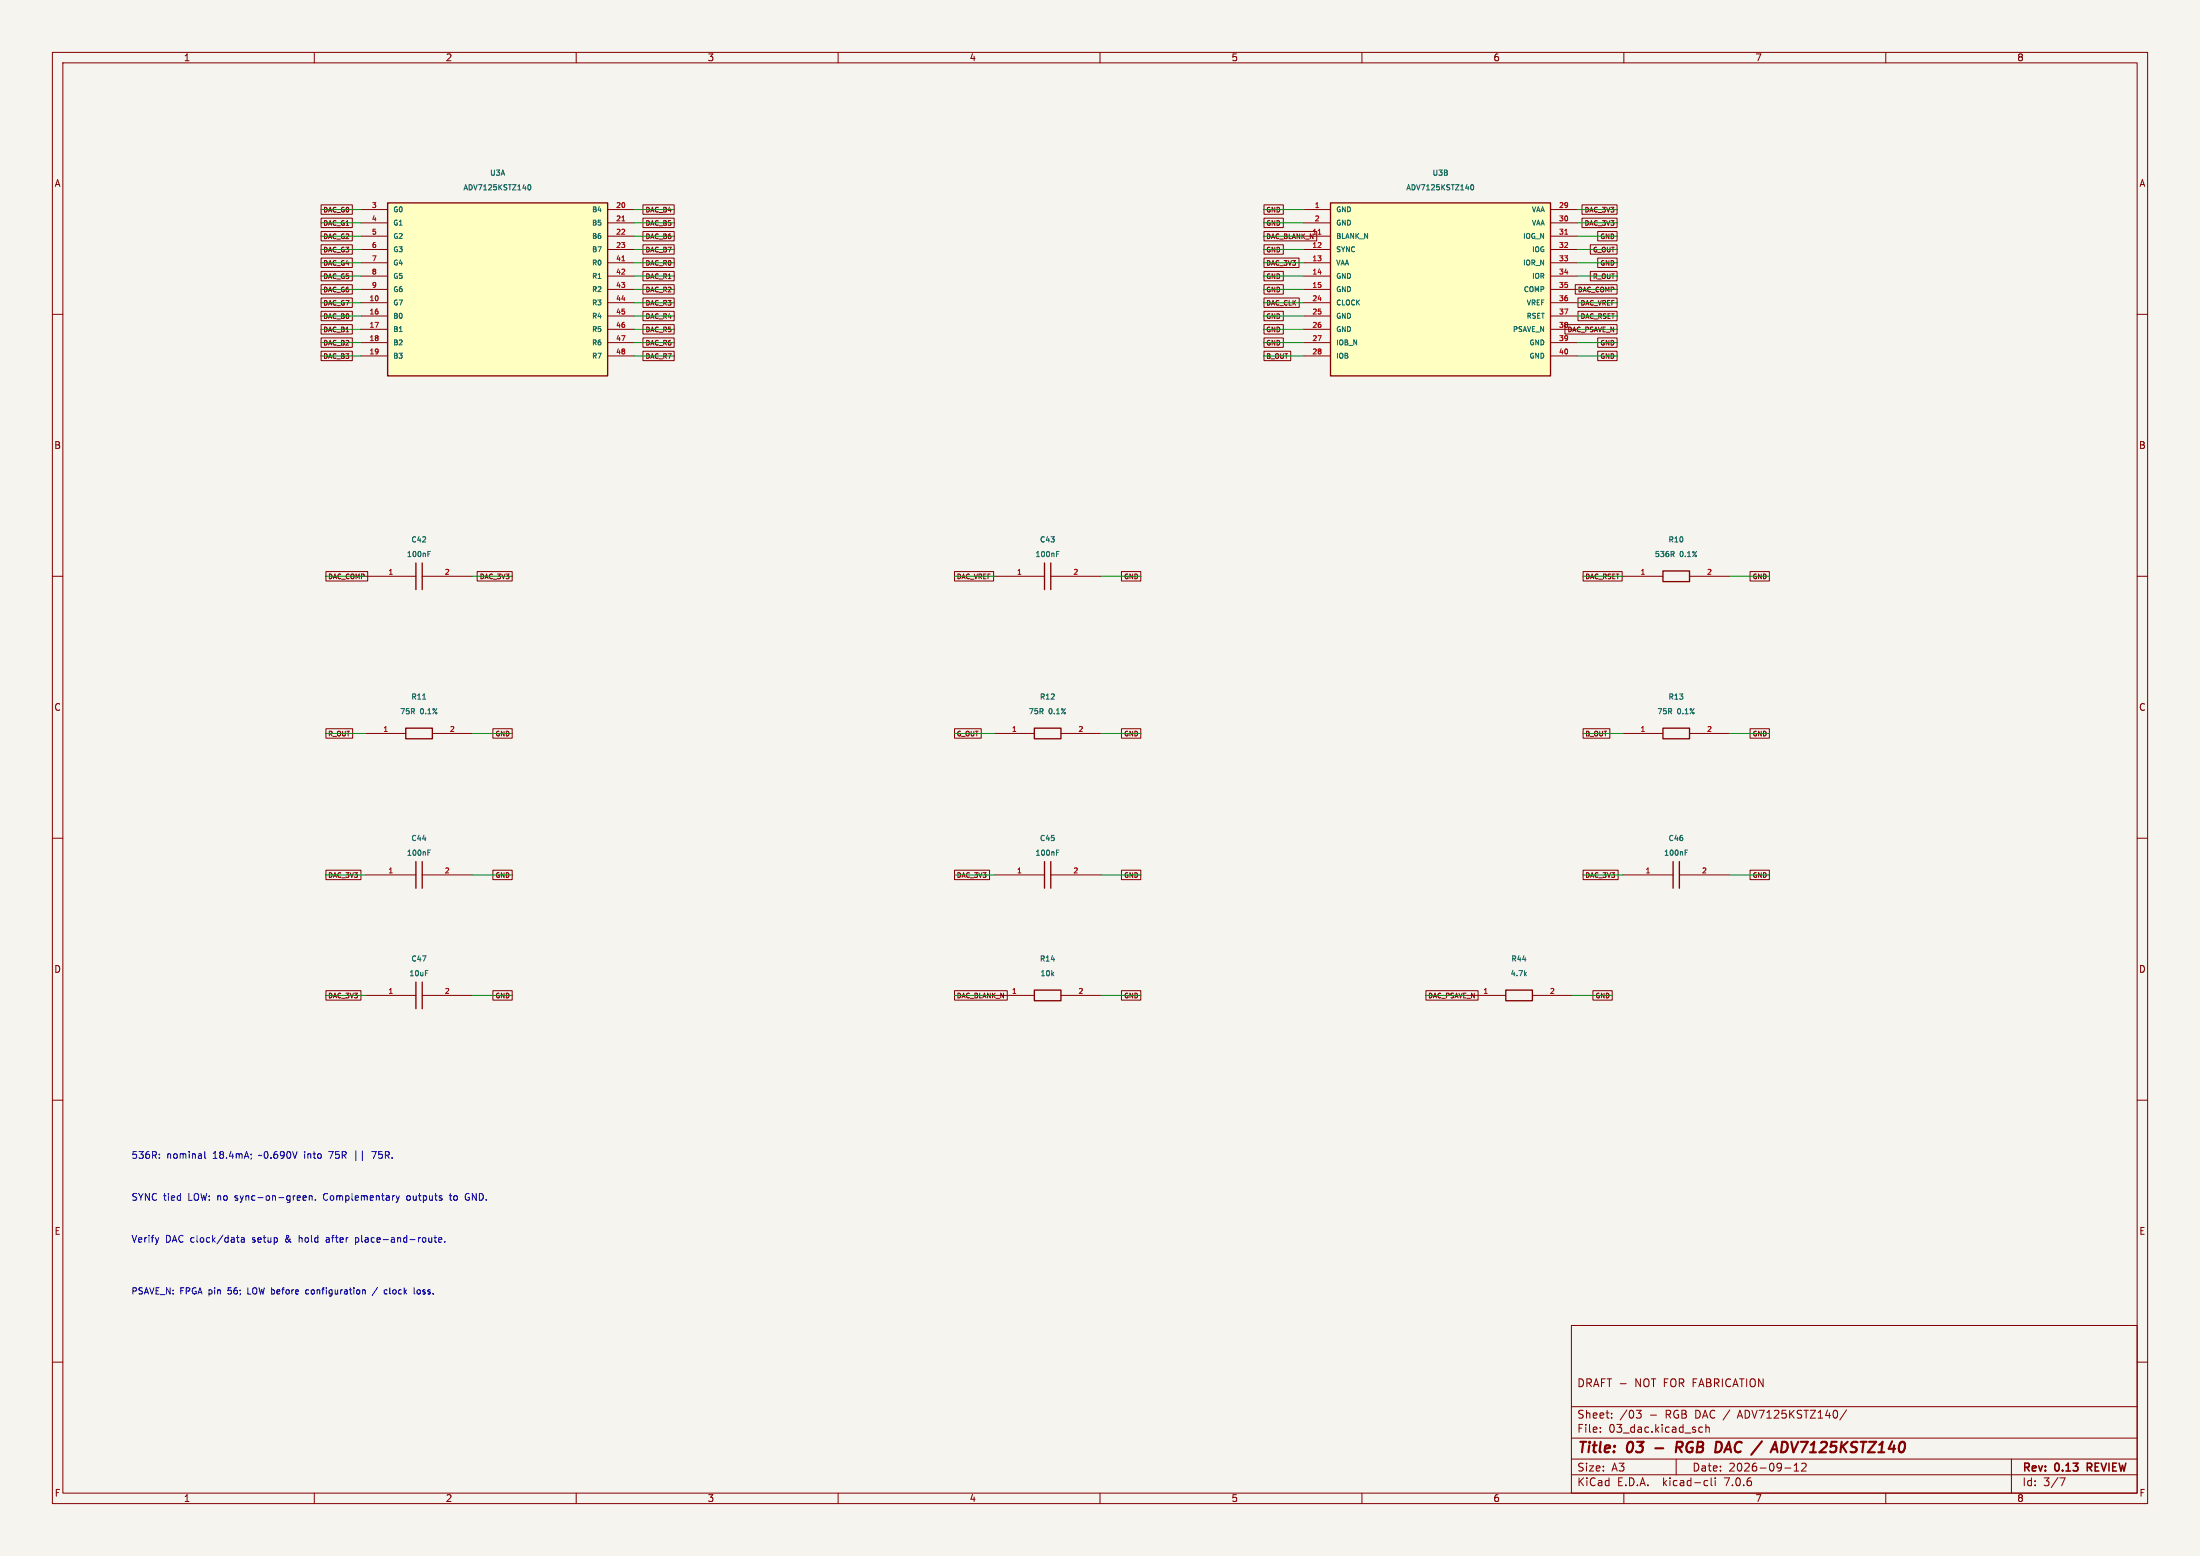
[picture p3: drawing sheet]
(kicad_sch (version 20230121) (generator eeschema) (paper "A3")
(title_block (title "03 - RGB DAC / ADV7125KSTZ140") (date "2026-09-12") (rev "0.13 REVIEW") (comment 1 "DRAFT - NOT FOR FABRICATION"))
(lib_symbols (symbol "Amiga:ADV7125KSTZ140" (pin_names (offset 1.0)) (in_bom yes) (on_board yes)
(property "Reference" "U" (id 0) (at 0 4 0) (effects (font (size 1.0 1.0)) ))
(property "Value" "ADV7125KSTZ140" (id 1) (at 0 2 0) (effects (font (size 1.0 1.0)) ))
(symbol "ADV7125KSTZ140_1_1"
(rectangle (start -21 1.27) (end 21 -31.750000000000004) (stroke (width 0.254) (type default)) (fill (type background)))
(pin input line (at -26.08 -0 0) (length 5.08) (name "G0" (effects (font (size 0.95 0.95)) )) (number "3" (effects (font (size 0.95 0.95)) )))
(pin input line (at -26.08 -2.54 0) (length 5.08) (name "G1" (effects (font (size 0.95 0.95)) )) (number "4" (effects (font (size 0.95 0.95)) )))
(pin input line (at -26.08 -5.08 0) (length 5.08) (name "G2" (effects (font (size 0.95 0.95)) )) (number "5" (effects (font (size 0.95 0.95)) )))
(pin input line (at -26.08 -7.62 0) (length 5.08) (name "G3" (effects (font (size 0.95 0.95)) )) (number "6" (effects (font (size 0.95 0.95)) )))
(pin input line (at -26.08 -10.16 0) (length 5.08) (name "G4" (effects (font (size 0.95 0.95)) )) (number "7" (effects (font (size 0.95 0.95)) )))
(pin input line (at -26.08 -12.7 0) (length 5.08) (name "G5" (effects (font (size 0.95 0.95)) )) (number "8" (effects (font (size 0.95 0.95)) )))
(pin input line (at -26.08 -15.24 0) (length 5.08) (name "G6" (effects (font (size 0.95 0.95)) )) (number "9" (effects (font (size 0.95 0.95)) )))
(pin input line (at -26.08 -17.78 0) (length 5.08) (name "G7" (effects (font (size 0.95 0.95)) )) (number "10" (effects (font (size 0.95 0.95)) )))
(pin input line (at -26.08 -20.32 0) (length 5.08) (name "B0" (effects (font (size 0.95 0.95)) )) (number "16" (effects (font (size 0.95 0.95)) )))
(pin input line (at -26.08 -22.86 0) (length 5.08) (name "B1" (effects (font (size 0.95 0.95)) )) (number "17" (effects (font (size 0.95 0.95)) )))
(pin input line (at -26.08 -25.4 0) (length 5.08) (name "B2" (effects (font (size 0.95 0.95)) )) (number "18" (effects (font (size 0.95 0.95)) )))
(pin input line (at -26.08 -27.94 0) (length 5.08) (name "B3" (effects (font (size 0.95 0.95)) )) (number "19" (effects (font (size 0.95 0.95)) )))
(pin input line (at 26.08 -0 180) (length 5.08) (name "B4" (effects (font (size 0.95 0.95)) )) (number "20" (effects (font (size 0.95 0.95)) )))
(pin input line (at 26.08 -2.54 180) (length 5.08) (name "B5" (effects (font (size 0.95 0.95)) )) (number "21" (effects (font (size 0.95 0.95)) )))
(pin input line (at 26.08 -5.08 180) (length 5.08) (name "B6" (effects (font (size 0.95 0.95)) )) (number "22" (effects (font (size 0.95 0.95)) )))
(pin input line (at 26.08 -7.62 180) (length 5.08) (name "B7" (effects (font (size 0.95 0.95)) )) (number "23" (effects (font (size 0.95 0.95)) )))
(pin input line (at 26.08 -10.16 180) (length 5.08) (name "R0" (effects (font (size 0.95 0.95)) )) (number "41" (effects (font (size 0.95 0.95)) )))
(pin input line (at 26.08 -12.7 180) (length 5.08) (name "R1" (effects (font (size 0.95 0.95)) )) (number "42" (effects (font (size 0.95 0.95)) )))
(pin input line (at 26.08 -15.24 180) (length 5.08) (name "R2" (effects (font (size 0.95 0.95)) )) (number "43" (effects (font (size 0.95 0.95)) )))
(pin input line (at 26.08 -17.78 180) (length 5.08) (name "R3" (effects (font (size 0.95 0.95)) )) (number "44" (effects (font (size 0.95 0.95)) )))
(pin input line (at 26.08 -20.32 180) (length 5.08) (name "R4" (effects (font (size 0.95 0.95)) )) (number "45" (effects (font (size 0.95 0.95)) )))
(pin input line (at 26.08 -22.86 180) (length 5.08) (name "R5" (effects (font (size 0.95 0.95)) )) (number "46" (effects (font (size 0.95 0.95)) )))
(pin input line (at 26.08 -25.4 180) (length 5.08) (name "R6" (effects (font (size 0.95 0.95)) )) (number "47" (effects (font (size 0.95 0.95)) )))
(pin input line (at 26.08 -27.94 180) (length 5.08) (name "R7" (effects (font (size 0.95 0.95)) )) (number "48" (effects (font (size 0.95 0.95)) ))))
(symbol "ADV7125KSTZ140_2_1"
(rectangle (start -21 1.27) (end 21 -31.750000000000004) (stroke (width 0.254) (type default)) (fill (type background)))
(pin power_in line (at -26.08 -0 0) (length 5.08) (name "GND" (effects (font (size 0.95 0.95)) )) (number "1" (effects (font (size 0.95 0.95)) )))
(pin power_in line (at -26.08 -2.54 0) (length 5.08) (name "GND" (effects (font (size 0.95 0.95)) )) (number "2" (effects (font (size 0.95 0.95)) )))
(pin input line (at -26.08 -5.08 0) (length 5.08) (name "BLANK_N" (effects (font (size 0.95 0.95)) )) (number "11" (effects (font (size 0.95 0.95)) )))
(pin input line (at -26.08 -7.62 0) (length 5.08) (name "SYNC" (effects (font (size 0.95 0.95)) )) (number "12" (effects (font (size 0.95 0.95)) )))
(pin power_in line (at -26.08 -10.16 0) (length 5.08) (name "VAA" (effects (font (size 0.95 0.95)) )) (number "13" (effects (font (size 0.95 0.95)) )))
(pin power_in line (at -26.08 -12.7 0) (length 5.08) (name "GND" (effects (font (size 0.95 0.95)) )) (number "14" (effects (font (size 0.95 0.95)) )))
(pin power_in line (at -26.08 -15.24 0) (length 5.08) (name "GND" (effects (font (size 0.95 0.95)) )) (number "15" (effects (font (size 0.95 0.95)) )))
(pin input line (at -26.08 -17.78 0) (length 5.08) (name "CLOCK" (effects (font (size 0.95 0.95)) )) (number "24" (effects (font (size 0.95 0.95)) )))
(pin power_in line (at -26.08 -20.32 0) (length 5.08) (name "GND" (effects (font (size 0.95 0.95)) )) (number "25" (effects (font (size 0.95 0.95)) )))
(pin power_in line (at -26.08 -22.86 0) (length 5.08) (name "GND" (effects (font (size 0.95 0.95)) )) (number "26" (effects (font (size 0.95 0.95)) )))
(pin output line (at -26.08 -25.4 0) (length 5.08) (name "IOB_N" (effects (font (size 0.95 0.95)) )) (number "27" (effects (font (size 0.95 0.95)) )))
(pin output line (at -26.08 -27.94 0) (length 5.08) (name "IOB" (effects (font (size 0.95 0.95)) )) (number "28" (effects (font (size 0.95 0.95)) )))
(pin power_in line (at 26.08 -0 180) (length 5.08) (name "VAA" (effects (font (size 0.95 0.95)) )) (number "29" (effects (font (size 0.95 0.95)) )))
(pin power_in line (at 26.08 -2.54 180) (length 5.08) (name "VAA" (effects (font (size 0.95 0.95)) )) (number "30" (effects (font (size 0.95 0.95)) )))
(pin output line (at 26.08 -5.08 180) (length 5.08) (name "IOG_N" (effects (font (size 0.95 0.95)) )) (number "31" (effects (font (size 0.95 0.95)) )))
(pin output line (at 26.08 -7.62 180) (length 5.08) (name "IOG" (effects (font (size 0.95 0.95)) )) (number "32" (effects (font (size 0.95 0.95)) )))
(pin output line (at 26.08 -10.16 180) (length 5.08) (name "IOR_N" (effects (font (size 0.95 0.95)) )) (number "33" (effects (font (size 0.95 0.95)) )))
(pin output line (at 26.08 -12.7 180) (length 5.08) (name "IOR" (effects (font (size 0.95 0.95)) )) (number "34" (effects (font (size 0.95 0.95)) )))
(pin input line (at 26.08 -15.24 180) (length 5.08) (name "COMP" (effects (font (size 0.95 0.95)) )) (number "35" (effects (font (size 0.95 0.95)) )))
(pin input line (at 26.08 -17.78 180) (length 5.08) (name "VREF" (effects (font (size 0.95 0.95)) )) (number "36" (effects (font (size 0.95 0.95)) )))
(pin input line (at 26.08 -20.32 180) (length 5.08) (name "RSET" (effects (font (size 0.95 0.95)) )) (number "37" (effects (font (size 0.95 0.95)) )))
(pin input line (at 26.08 -22.86 180) (length 5.08) (name "PSAVE_N" (effects (font (size 0.95 0.95)) )) (number "38" (effects (font (size 0.95 0.95)) )))
(pin power_in line (at 26.08 -25.4 180) (length 5.08) (name "GND" (effects (font (size 0.95 0.95)) )) (number "39" (effects (font (size 0.95 0.95)) )))
(pin power_in line (at 26.08 -27.94 180) (length 5.08) (name "GND" (effects (font (size 0.95 0.95)) )) (number "40" (effects (font (size 0.95 0.95)) )))))
(symbol "Amiga:C" (pin_names (offset 1.0)) (in_bom yes) (on_board yes)
(property "Reference" "U" (id 0) (at 0 4 0) (effects (font (size 1.0 1.0)) ))
(property "Value" "C" (id 1) (at 0 2 0) (effects (font (size 1.0 1.0)) ))
(symbol "C_1_1"
(polyline (pts (xy -0.6 -2.54) (xy -0.6 2.54)) (stroke (width 0.254) (type default)) (fill (type none)))
(polyline (pts (xy 0.6 -2.54) (xy 0.6 2.54)) (stroke (width 0.254) (type default)) (fill (type none)))
(pin passive line (at -10.16 -0 0) (length 9.56) (name "~" (effects (font (size 0.95 0.95)) )) (number "1" (effects (font (size 0.95 0.95)) )))
(pin passive line (at 10.16 -0 180) (length 9.56) (name "~" (effects (font (size 0.95 0.95)) )) (number "2" (effects (font (size 0.95 0.95)) )))))
(symbol "Amiga:R" (pin_names (offset 1.0)) (in_bom yes) (on_board yes)
(property "Reference" "U" (id 0) (at 0 4 0) (effects (font (size 1.0 1.0)) ))
(property "Value" "R" (id 1) (at 0 2 0) (effects (font (size 1.0 1.0)) ))
(symbol "R_1_1"
(rectangle (start -2.54 1.016) (end 2.54 -1.016) (stroke (width 0.254) (type default)) (fill (type none)))
(pin passive line (at -10.16 -0 0) (length 7.62) (name "~" (effects (font (size 0.95 0.95)) )) (number "1" (effects (font (size 0.95 0.95)) )))
(pin passive line (at 10.16 -0 180) (length 7.62) (name "~" (effects (font (size 0.95 0.95)) )) (number "2" (effects (font (size 0.95 0.95)) ))))))
(wire (pts (xy 68.92 40) (xy 61.3 40)) (stroke (width 0) (type default)))
(global_label "DAC_G0" (shape passive) (at 61.3 40 0) (effects (font (size 0.9 0.9)) (justify left)))
(wire (pts (xy 68.92 42.54) (xy 61.3 42.54)) (stroke (width 0) (type default)))
(global_label "DAC_G1" (shape passive) (at 61.3 42.54 0) (effects (font (size 0.9 0.9)) (justify left)))
(wire (pts (xy 68.92 45.08) (xy 61.3 45.08)) (stroke (width 0) (type default)))
(global_label "DAC_G2" (shape passive) (at 61.3 45.08 0) (effects (font (size 0.9 0.9)) (justify left)))
(wire (pts (xy 68.92 47.62) (xy 61.3 47.62)) (stroke (width 0) (type default)))
(global_label "DAC_G3" (shape passive) (at 61.3 47.62 0) (effects (font (size 0.9 0.9)) (justify left)))
(wire (pts (xy 68.92 50.16) (xy 61.3 50.16)) (stroke (width 0) (type default)))
(global_label "DAC_G4" (shape passive) (at 61.3 50.16 0) (effects (font (size 0.9 0.9)) (justify left)))
(wire (pts (xy 68.92 52.7) (xy 61.3 52.7)) (stroke (width 0) (type default)))
(global_label "DAC_G5" (shape passive) (at 61.3 52.7 0) (effects (font (size 0.9 0.9)) (justify left)))
(wire (pts (xy 68.92 55.24) (xy 61.3 55.24)) (stroke (width 0) (type default)))
(global_label "DAC_G6" (shape passive) (at 61.3 55.24 0) (effects (font (size 0.9 0.9)) (justify left)))
(wire (pts (xy 68.92 57.78) (xy 61.3 57.78)) (stroke (width 0) (type default)))
(global_label "DAC_G7" (shape passive) (at 61.3 57.78 0) (effects (font (size 0.9 0.9)) (justify left)))
(wire (pts (xy 68.92 60.32) (xy 61.3 60.32)) (stroke (width 0) (type default)))
(global_label "DAC_B0" (shape passive) (at 61.3 60.32 0) (effects (font (size 0.9 0.9)) (justify left)))
(wire (pts (xy 68.92 62.86) (xy 61.3 62.86)) (stroke (width 0) (type default)))
(global_label "DAC_B1" (shape passive) (at 61.3 62.86 0) (effects (font (size 0.9 0.9)) (justify left)))
(wire (pts (xy 68.92 65.4) (xy 61.3 65.4)) (stroke (width 0) (type default)))
(global_label "DAC_B2" (shape passive) (at 61.3 65.4 0) (effects (font (size 0.9 0.9)) (justify left)))
(wire (pts (xy 68.92 67.94) (xy 61.3 67.94)) (stroke (width 0) (type default)))
(global_label "DAC_B3" (shape passive) (at 61.3 67.94 0) (effects (font (size 0.9 0.9)) (justify left)))
(wire (pts (xy 121.08 40) (xy 128.7 40)) (stroke (width 0) (type default)))
(global_label "DAC_B4" (shape passive) (at 128.7 40 180) (effects (font (size 0.9 0.9)) (justify right)))
(wire (pts (xy 121.08 42.54) (xy 128.7 42.54)) (stroke (width 0) (type default)))
(global_label "DAC_B5" (shape passive) (at 128.7 42.54 180) (effects (font (size 0.9 0.9)) (justify right)))
(wire (pts (xy 121.08 45.08) (xy 128.7 45.08)) (stroke (width 0) (type default)))
(global_label "DAC_B6" (shape passive) (at 128.7 45.08 180) (effects (font (size 0.9 0.9)) (justify right)))
(wire (pts (xy 121.08 47.62) (xy 128.7 47.62)) (stroke (width 0) (type default)))
(global_label "DAC_B7" (shape passive) (at 128.7 47.62 180) (effects (font (size 0.9 0.9)) (justify right)))
(wire (pts (xy 121.08 50.16) (xy 128.7 50.16)) (stroke (width 0) (type default)))
(global_label "DAC_R0" (shape passive) (at 128.7 50.16 180) (effects (font (size 0.9 0.9)) (justify right)))
(wire (pts (xy 121.08 52.7) (xy 128.7 52.7)) (stroke (width 0) (type default)))
(global_label "DAC_R1" (shape passive) (at 128.7 52.7 180) (effects (font (size 0.9 0.9)) (justify right)))
(wire (pts (xy 121.08 55.24) (xy 128.7 55.24)) (stroke (width 0) (type default)))
(global_label "DAC_R2" (shape passive) (at 128.7 55.24 180) (effects (font (size 0.9 0.9)) (justify right)))
(wire (pts (xy 121.08 57.78) (xy 128.7 57.78)) (stroke (width 0) (type default)))
(global_label "DAC_R3" (shape passive) (at 128.7 57.78 180) (effects (font (size 0.9 0.9)) (justify right)))
(wire (pts (xy 121.08 60.32) (xy 128.7 60.32)) (stroke (width 0) (type default)))
(global_label "DAC_R4" (shape passive) (at 128.7 60.32 180) (effects (font (size 0.9 0.9)) (justify right)))
(wire (pts (xy 121.08 62.86) (xy 128.7 62.86)) (stroke (width 0) (type default)))
(global_label "DAC_R5" (shape passive) (at 128.7 62.86 180) (effects (font (size 0.9 0.9)) (justify right)))
(wire (pts (xy 121.08 65.4) (xy 128.7 65.4)) (stroke (width 0) (type default)))
(global_label "DAC_R6" (shape passive) (at 128.7 65.4 180) (effects (font (size 0.9 0.9)) (justify right)))
(wire (pts (xy 121.08 67.94) (xy 128.7 67.94)) (stroke (width 0) (type default)))
(global_label "DAC_R7" (shape passive) (at 128.7 67.94 180) (effects (font (size 0.9 0.9)) (justify right)))
(symbol (lib_id "Amiga:ADV7125KSTZ140") (at 95 40 0) (unit 1) (in_bom yes) (on_board yes)
(property "Reference" "U3" (id 0) (at 95 33 0) (effects (font (size 1.0 1.0)) ))
(property "Value" "ADV7125KSTZ140" (id 1) (at 95 35.8 0) (effects (font (size 1.0 1.0)) ))
(property "Footprint" "Package_QFP:LQFP-48_7x7mm_P0.5mm" (id 2) (at 95 35.8 0) (effects (font (size 1.0 1.0)) hide))
(property "Datasheet" "" (id 3) (at 95 35.8 0) (effects (font (size 1.0 1.0)) hide))
(property "MPN" "ADV7125KSTZ140" (id 4) (at 95 35.8 0) (effects (font (size 1.0 1.0)) hide))
(property "LCSC" "C9668" (id 5) (at 95 35.8 0) (effects (font (size 1.0 1.0)) hide))
(pin "3")
(pin "4")
(pin "5")
(pin "6")
(pin "7")
(pin "8")
(pin "9")
(pin "10")
(pin "16")
(pin "17")
(pin "18")
(pin "19")
(pin "20")
(pin "21")
(pin "22")
(pin "23")
(pin "41")
(pin "42")
(pin "43")
(pin "44")
(pin "45")
(pin "46")
(pin "47")
(pin "48"))
(wire (pts (xy 248.92 40) (xy 241.3 40)) (stroke (width 0) (type default)))
(global_label "GND" (shape passive) (at 241.3 40 0) (effects (font (size 0.9 0.9)) (justify left)))
(wire (pts (xy 248.92 42.54) (xy 241.3 42.54)) (stroke (width 0) (type default)))
(global_label "GND" (shape passive) (at 241.3 42.54 0) (effects (font (size 0.9 0.9)) (justify left)))
(wire (pts (xy 248.92 45.08) (xy 241.3 45.08)) (stroke (width 0) (type default)))
(global_label "DAC_BLANK_N" (shape passive) (at 241.3 45.08 0) (effects (font (size 0.9 0.9)) (justify left)))
(wire (pts (xy 248.92 47.62) (xy 241.3 47.62)) (stroke (width 0) (type default)))
(global_label "GND" (shape passive) (at 241.3 47.62 0) (effects (font (size 0.9 0.9)) (justify left)))
(wire (pts (xy 248.92 50.16) (xy 241.3 50.16)) (stroke (width 0) (type default)))
(global_label "DAC_3V3" (shape passive) (at 241.3 50.16 0) (effects (font (size 0.9 0.9)) (justify left)))
(wire (pts (xy 248.92 52.7) (xy 241.3 52.7)) (stroke (width 0) (type default)))
(global_label "GND" (shape passive) (at 241.3 52.7 0) (effects (font (size 0.9 0.9)) (justify left)))
(wire (pts (xy 248.92 55.24) (xy 241.3 55.24)) (stroke (width 0) (type default)))
(global_label "GND" (shape passive) (at 241.3 55.24 0) (effects (font (size 0.9 0.9)) (justify left)))
(wire (pts (xy 248.92 57.78) (xy 241.3 57.78)) (stroke (width 0) (type default)))
(global_label "DAC_CLK" (shape passive) (at 241.3 57.78 0) (effects (font (size 0.9 0.9)) (justify left)))
(wire (pts (xy 248.92 60.32) (xy 241.3 60.32)) (stroke (width 0) (type default)))
(global_label "GND" (shape passive) (at 241.3 60.32 0) (effects (font (size 0.9 0.9)) (justify left)))
(wire (pts (xy 248.92 62.86) (xy 241.3 62.86)) (stroke (width 0) (type default)))
(global_label "GND" (shape passive) (at 241.3 62.86 0) (effects (font (size 0.9 0.9)) (justify left)))
(wire (pts (xy 248.92 65.4) (xy 241.3 65.4)) (stroke (width 0) (type default)))
(global_label "GND" (shape passive) (at 241.3 65.4 0) (effects (font (size 0.9 0.9)) (justify left)))
(wire (pts (xy 248.92 67.94) (xy 241.3 67.94)) (stroke (width 0) (type default)))
(global_label "B_OUT" (shape passive) (at 241.3 67.94 0) (effects (font (size 0.9 0.9)) (justify left)))
(wire (pts (xy 301.08 40) (xy 308.7 40)) (stroke (width 0) (type default)))
(global_label "DAC_3V3" (shape passive) (at 308.7 40 180) (effects (font (size 0.9 0.9)) (justify right)))
(wire (pts (xy 301.08 42.54) (xy 308.7 42.54)) (stroke (width 0) (type default)))
(global_label "DAC_3V3" (shape passive) (at 308.7 42.54 180) (effects (font (size 0.9 0.9)) (justify right)))
(wire (pts (xy 301.08 45.08) (xy 308.7 45.08)) (stroke (width 0) (type default)))
(global_label "GND" (shape passive) (at 308.7 45.08 180) (effects (font (size 0.9 0.9)) (justify right)))
(wire (pts (xy 301.08 47.62) (xy 308.7 47.62)) (stroke (width 0) (type default)))
(global_label "G_OUT" (shape passive) (at 308.7 47.62 180) (effects (font (size 0.9 0.9)) (justify right)))
(wire (pts (xy 301.08 50.16) (xy 308.7 50.16)) (stroke (width 0) (type default)))
(global_label "GND" (shape passive) (at 308.7 50.16 180) (effects (font (size 0.9 0.9)) (justify right)))
(wire (pts (xy 301.08 52.7) (xy 308.7 52.7)) (stroke (width 0) (type default)))
(global_label "R_OUT" (shape passive) (at 308.7 52.7 180) (effects (font (size 0.9 0.9)) (justify right)))
(wire (pts (xy 301.08 55.24) (xy 308.7 55.24)) (stroke (width 0) (type default)))
(global_label "DAC_COMP" (shape passive) (at 308.7 55.24 180) (effects (font (size 0.9 0.9)) (justify right)))
(wire (pts (xy 301.08 57.78) (xy 308.7 57.78)) (stroke (width 0) (type default)))
(global_label "DAC_VREF" (shape passive) (at 308.7 57.78 180) (effects (font (size 0.9 0.9)) (justify right)))
(wire (pts (xy 301.08 60.32) (xy 308.7 60.32)) (stroke (width 0) (type default)))
(global_label "DAC_RSET" (shape passive) (at 308.7 60.32 180) (effects (font (size 0.9 0.9)) (justify right)))
(wire (pts (xy 301.08 62.86) (xy 308.7 62.86)) (stroke (width 0) (type default)))
(global_label "DAC_PSAVE_N" (shape passive) (at 308.7 62.86 180) (effects (font (size 0.9 0.9)) (justify right)))
(wire (pts (xy 301.08 65.4) (xy 308.7 65.4)) (stroke (width 0) (type default)))
(global_label "GND" (shape passive) (at 308.7 65.4 180) (effects (font (size 0.9 0.9)) (justify right)))
(wire (pts (xy 301.08 67.94) (xy 308.7 67.94)) (stroke (width 0) (type default)))
(global_label "GND" (shape passive) (at 308.7 67.94 180) (effects (font (size 0.9 0.9)) (justify right)))
(symbol (lib_id "Amiga:ADV7125KSTZ140") (at 275 40 0) (unit 2) (in_bom yes) (on_board yes)
(property "Reference" "U3" (id 0) (at 275 33 0) (effects (font (size 1.0 1.0)) ))
(property "Value" "ADV7125KSTZ140" (id 1) (at 275 35.8 0) (effects (font (size 1.0 1.0)) ))
(property "Footprint" "Package_QFP:LQFP-48_7x7mm_P0.5mm" (id 2) (at 275 35.8 0) (effects (font (size 1.0 1.0)) hide))
(property "Datasheet" "" (id 3) (at 275 35.8 0) (effects (font (size 1.0 1.0)) hide))
(property "MPN" "ADV7125KSTZ140" (id 4) (at 275 35.8 0) (effects (font (size 1.0 1.0)) hide))
(property "LCSC" "C9668" (id 5) (at 275 35.8 0) (effects (font (size 1.0 1.0)) hide))
(pin "1")
(pin "2")
(pin "11")
(pin "12")
(pin "13")
(pin "14")
(pin "15")
(pin "24")
(pin "25")
(pin "26")
(pin "27")
(pin "28")
(pin "29")
(pin "30")
(pin "31")
(pin "32")
(pin "33")
(pin "34")
(pin "35")
(pin "36")
(pin "37")
(pin "38")
(pin "39")
(pin "40"))
(wire (pts (xy 69.84 110) (xy 62.22 110)) (stroke (width 0) (type default)))
(global_label "DAC_COMP" (shape passive) (at 62.22 110 0) (effects (font (size 0.9 0.9)) (justify left)))
(wire (pts (xy 90.16 110) (xy 97.78 110)) (stroke (width 0) (type default)))
(global_label "DAC_3V3" (shape passive) (at 97.78 110 180) (effects (font (size 0.9 0.9)) (justify right)))
(symbol (lib_id "Amiga:C") (at 80 110 0) (unit 1) (in_bom yes) (on_board yes)
(property "Reference" "C42" (id 0) (at 80 103 0) (effects (font (size 1.0 1.0)) ))
(property "Value" "100nF" (id 1) (at 80 105.8 0) (effects (font (size 1.0 1.0)) ))
(property "Footprint" "Capacitor_SMD:C_0603_1608Metric" (id 2) (at 80 105.8 0) (effects (font (size 1.0 1.0)) hide))
(property "Datasheet" "" (id 3) (at 80 105.8 0) (effects (font (size 1.0 1.0)) hide))
(property "MPN" "100nF" (id 4) (at 80 105.8 0) (effects (font (size 1.0 1.0)) hide))
(property "LCSC" "" (id 5) (at 80 105.8 0) (effects (font (size 1.0 1.0)) hide))
(pin "1")
(pin "2"))
(wire (pts (xy 189.84 110) (xy 182.22 110)) (stroke (width 0) (type default)))
(global_label "DAC_VREF" (shape passive) (at 182.22 110 0) (effects (font (size 0.9 0.9)) (justify left)))
(wire (pts (xy 210.16 110) (xy 217.78 110)) (stroke (width 0) (type default)))
(global_label "GND" (shape passive) (at 217.78 110 180) (effects (font (size 0.9 0.9)) (justify right)))
(symbol (lib_id "Amiga:C") (at 200 110 0) (unit 1) (in_bom yes) (on_board yes)
(property "Reference" "C43" (id 0) (at 200 103 0) (effects (font (size 1.0 1.0)) ))
(property "Value" "100nF" (id 1) (at 200 105.8 0) (effects (font (size 1.0 1.0)) ))
(property "Footprint" "Capacitor_SMD:C_0603_1608Metric" (id 2) (at 200 105.8 0) (effects (font (size 1.0 1.0)) hide))
(property "Datasheet" "" (id 3) (at 200 105.8 0) (effects (font (size 1.0 1.0)) hide))
(property "MPN" "100nF" (id 4) (at 200 105.8 0) (effects (font (size 1.0 1.0)) hide))
(property "LCSC" "" (id 5) (at 200 105.8 0) (effects (font (size 1.0 1.0)) hide))
(pin "1")
(pin "2"))
(wire (pts (xy 309.84 110) (xy 302.22 110)) (stroke (width 0) (type default)))
(global_label "DAC_RSET" (shape passive) (at 302.22 110 0) (effects (font (size 0.9 0.9)) (justify left)))
(wire (pts (xy 330.16 110) (xy 337.78 110)) (stroke (width 0) (type default)))
(global_label "GND" (shape passive) (at 337.78 110 180) (effects (font (size 0.9 0.9)) (justify right)))
(symbol (lib_id "Amiga:R") (at 320 110 0) (unit 1) (in_bom yes) (on_board yes)
(property "Reference" "R10" (id 0) (at 320 103 0) (effects (font (size 1.0 1.0)) ))
(property "Value" "536R 0.1%" (id 1) (at 320 105.8 0) (effects (font (size 1.0 1.0)) ))
(property "Footprint" "Resistor_SMD:R_0603_1608Metric" (id 2) (at 320 105.8 0) (effects (font (size 1.0 1.0)) hide))
(property "Datasheet" "" (id 3) (at 320 105.8 0) (effects (font (size 1.0 1.0)) hide))
(property "MPN" "536R 0.1%" (id 4) (at 320 105.8 0) (effects (font (size 1.0 1.0)) hide))
(property "LCSC" "" (id 5) (at 320 105.8 0) (effects (font (size 1.0 1.0)) hide))
(pin "1")
(pin "2"))
(wire (pts (xy 69.84 140) (xy 62.22 140)) (stroke (width 0) (type default)))
(global_label "R_OUT" (shape passive) (at 62.22 140 0) (effects (font (size 0.9 0.9)) (justify left)))
(wire (pts (xy 90.16 140) (xy 97.78 140)) (stroke (width 0) (type default)))
(global_label "GND" (shape passive) (at 97.78 140 180) (effects (font (size 0.9 0.9)) (justify right)))
(symbol (lib_id "Amiga:R") (at 80 140 0) (unit 1) (in_bom yes) (on_board yes)
(property "Reference" "R11" (id 0) (at 80 133 0) (effects (font (size 1.0 1.0)) ))
(property "Value" "75R 0.1%" (id 1) (at 80 135.8 0) (effects (font (size 1.0 1.0)) ))
(property "Footprint" "Resistor_SMD:R_0603_1608Metric" (id 2) (at 80 135.8 0) (effects (font (size 1.0 1.0)) hide))
(property "Datasheet" "" (id 3) (at 80 135.8 0) (effects (font (size 1.0 1.0)) hide))
(property "MPN" "75R 0.1%" (id 4) (at 80 135.8 0) (effects (font (size 1.0 1.0)) hide))
(property "LCSC" "" (id 5) (at 80 135.8 0) (effects (font (size 1.0 1.0)) hide))
(pin "1")
(pin "2"))
(wire (pts (xy 189.84 140) (xy 182.22 140)) (stroke (width 0) (type default)))
(global_label "G_OUT" (shape passive) (at 182.22 140 0) (effects (font (size 0.9 0.9)) (justify left)))
(wire (pts (xy 210.16 140) (xy 217.78 140)) (stroke (width 0) (type default)))
(global_label "GND" (shape passive) (at 217.78 140 180) (effects (font (size 0.9 0.9)) (justify right)))
(symbol (lib_id "Amiga:R") (at 200 140 0) (unit 1) (in_bom yes) (on_board yes)
(property "Reference" "R12" (id 0) (at 200 133 0) (effects (font (size 1.0 1.0)) ))
(property "Value" "75R 0.1%" (id 1) (at 200 135.8 0) (effects (font (size 1.0 1.0)) ))
(property "Footprint" "Resistor_SMD:R_0603_1608Metric" (id 2) (at 200 135.8 0) (effects (font (size 1.0 1.0)) hide))
(property "Datasheet" "" (id 3) (at 200 135.8 0) (effects (font (size 1.0 1.0)) hide))
(property "MPN" "75R 0.1%" (id 4) (at 200 135.8 0) (effects (font (size 1.0 1.0)) hide))
(property "LCSC" "" (id 5) (at 200 135.8 0) (effects (font (size 1.0 1.0)) hide))
(pin "1")
(pin "2"))
(wire (pts (xy 309.84 140) (xy 302.22 140)) (stroke (width 0) (type default)))
(global_label "B_OUT" (shape passive) (at 302.22 140 0) (effects (font (size 0.9 0.9)) (justify left)))
(wire (pts (xy 330.16 140) (xy 337.78 140)) (stroke (width 0) (type default)))
(global_label "GND" (shape passive) (at 337.78 140 180) (effects (font (size 0.9 0.9)) (justify right)))
(symbol (lib_id "Amiga:R") (at 320 140 0) (unit 1) (in_bom yes) (on_board yes)
(property "Reference" "R13" (id 0) (at 320 133 0) (effects (font (size 1.0 1.0)) ))
(property "Value" "75R 0.1%" (id 1) (at 320 135.8 0) (effects (font (size 1.0 1.0)) ))
(property "Footprint" "Resistor_SMD:R_0603_1608Metric" (id 2) (at 320 135.8 0) (effects (font (size 1.0 1.0)) hide))
(property "Datasheet" "" (id 3) (at 320 135.8 0) (effects (font (size 1.0 1.0)) hide))
(property "MPN" "75R 0.1%" (id 4) (at 320 135.8 0) (effects (font (size 1.0 1.0)) hide))
(property "LCSC" "" (id 5) (at 320 135.8 0) (effects (font (size 1.0 1.0)) hide))
(pin "1")
(pin "2"))
(wire (pts (xy 69.84 167) (xy 62.22 167)) (stroke (width 0) (type default)))
(global_label "DAC_3V3" (shape passive) (at 62.22 167 0) (effects (font (size 0.9 0.9)) (justify left)))
(wire (pts (xy 90.16 167) (xy 97.78 167)) (stroke (width 0) (type default)))
(global_label "GND" (shape passive) (at 97.78 167 180) (effects (font (size 0.9 0.9)) (justify right)))
(symbol (lib_id "Amiga:C") (at 80 167 0) (unit 1) (in_bom yes) (on_board yes)
(property "Reference" "C44" (id 0) (at 80 160 0) (effects (font (size 1.0 1.0)) ))
(property "Value" "100nF" (id 1) (at 80 162.8 0) (effects (font (size 1.0 1.0)) ))
(property "Footprint" "Capacitor_SMD:C_0603_1608Metric" (id 2) (at 80 162.8 0) (effects (font (size 1.0 1.0)) hide))
(property "Datasheet" "" (id 3) (at 80 162.8 0) (effects (font (size 1.0 1.0)) hide))
(property "MPN" "100nF" (id 4) (at 80 162.8 0) (effects (font (size 1.0 1.0)) hide))
(property "LCSC" "" (id 5) (at 80 162.8 0) (effects (font (size 1.0 1.0)) hide))
(pin "1")
(pin "2"))
(wire (pts (xy 189.84 167) (xy 182.22 167)) (stroke (width 0) (type default)))
(global_label "DAC_3V3" (shape passive) (at 182.22 167 0) (effects (font (size 0.9 0.9)) (justify left)))
(wire (pts (xy 210.16 167) (xy 217.78 167)) (stroke (width 0) (type default)))
(global_label "GND" (shape passive) (at 217.78 167 180) (effects (font (size 0.9 0.9)) (justify right)))
(symbol (lib_id "Amiga:C") (at 200 167 0) (unit 1) (in_bom yes) (on_board yes)
(property "Reference" "C45" (id 0) (at 200 160 0) (effects (font (size 1.0 1.0)) ))
(property "Value" "100nF" (id 1) (at 200 162.8 0) (effects (font (size 1.0 1.0)) ))
(property "Footprint" "Capacitor_SMD:C_0603_1608Metric" (id 2) (at 200 162.8 0) (effects (font (size 1.0 1.0)) hide))
(property "Datasheet" "" (id 3) (at 200 162.8 0) (effects (font (size 1.0 1.0)) hide))
(property "MPN" "100nF" (id 4) (at 200 162.8 0) (effects (font (size 1.0 1.0)) hide))
(property "LCSC" "" (id 5) (at 200 162.8 0) (effects (font (size 1.0 1.0)) hide))
(pin "1")
(pin "2"))
(wire (pts (xy 309.84 167) (xy 302.22 167)) (stroke (width 0) (type default)))
(global_label "DAC_3V3" (shape passive) (at 302.22 167 0) (effects (font (size 0.9 0.9)) (justify left)))
(wire (pts (xy 330.16 167) (xy 337.78 167)) (stroke (width 0) (type default)))
(global_label "GND" (shape passive) (at 337.78 167 180) (effects (font (size 0.9 0.9)) (justify right)))
(symbol (lib_id "Amiga:C") (at 320 167 0) (unit 1) (in_bom yes) (on_board yes)
(property "Reference" "C46" (id 0) (at 320 160 0) (effects (font (size 1.0 1.0)) ))
(property "Value" "100nF" (id 1) (at 320 162.8 0) (effects (font (size 1.0 1.0)) ))
(property "Footprint" "Capacitor_SMD:C_0603_1608Metric" (id 2) (at 320 162.8 0) (effects (font (size 1.0 1.0)) hide))
(property "Datasheet" "" (id 3) (at 320 162.8 0) (effects (font (size 1.0 1.0)) hide))
(property "MPN" "100nF" (id 4) (at 320 162.8 0) (effects (font (size 1.0 1.0)) hide))
(property "LCSC" "" (id 5) (at 320 162.8 0) (effects (font (size 1.0 1.0)) hide))
(pin "1")
(pin "2"))
(wire (pts (xy 69.84 190) (xy 62.22 190)) (stroke (width 0) (type default)))
(global_label "DAC_3V3" (shape passive) (at 62.22 190 0) (effects (font (size 0.9 0.9)) (justify left)))
(wire (pts (xy 90.16 190) (xy 97.78 190)) (stroke (width 0) (type default)))
(global_label "GND" (shape passive) (at 97.78 190 180) (effects (font (size 0.9 0.9)) (justify right)))
(symbol (lib_id "Amiga:C") (at 80 190 0) (unit 1) (in_bom yes) (on_board yes)
(property "Reference" "C47" (id 0) (at 80 183 0) (effects (font (size 1.0 1.0)) ))
(property "Value" "10uF" (id 1) (at 80 185.8 0) (effects (font (size 1.0 1.0)) ))
(property "Footprint" "Capacitor_SMD:C_0805_2012Metric" (id 2) (at 80 185.8 0) (effects (font (size 1.0 1.0)) hide))
(property "Datasheet" "" (id 3) (at 80 185.8 0) (effects (font (size 1.0 1.0)) hide))
(property "MPN" "10uF" (id 4) (at 80 185.8 0) (effects (font (size 1.0 1.0)) hide))
(property "LCSC" "" (id 5) (at 80 185.8 0) (effects (font (size 1.0 1.0)) hide))
(pin "1")
(pin "2"))
(wire (pts (xy 189.84 190) (xy 182.22 190)) (stroke (width 0) (type default)))
(global_label "DAC_BLANK_N" (shape passive) (at 182.22 190 0) (effects (font (size 0.9 0.9)) (justify left)))
(wire (pts (xy 210.16 190) (xy 217.78 190)) (stroke (width 0) (type default)))
(global_label "GND" (shape passive) (at 217.78 190 180) (effects (font (size 0.9 0.9)) (justify right)))
(symbol (lib_id "Amiga:R") (at 200 190 0) (unit 1) (in_bom yes) (on_board yes)
(property "Reference" "R14" (id 0) (at 200 183 0) (effects (font (size 1.0 1.0)) ))
(property "Value" "10k" (id 1) (at 200 185.8 0) (effects (font (size 1.0 1.0)) ))
(property "Footprint" "Resistor_SMD:R_0603_1608Metric" (id 2) (at 200 185.8 0) (effects (font (size 1.0 1.0)) hide))
(property "Datasheet" "" (id 3) (at 200 185.8 0) (effects (font (size 1.0 1.0)) hide))
(property "MPN" "10k" (id 4) (at 200 185.8 0) (effects (font (size 1.0 1.0)) hide))
(property "LCSC" "" (id 5) (at 200 185.8 0) (effects (font (size 1.0 1.0)) hide))
(pin "1")
(pin "2"))
(text "536R: nominal 18.4mA; ~0.690V into 75R || 75R." (at 25 220 0) (effects (font (size 1.3 1.3)) (justify left top)))
(text "SYNC tied LOW: no sync-on-green. Complementary outputs to GND." (at 25 228 0) (effects (font (size 1.3 1.3)) (justify left top)))
(text "Verify DAC clock/data setup & hold after place-and-route." (at 25 236 0) (effects (font (size 1.3 1.3)) (justify left top)))
(wire (pts (xy 279.84 190) (xy 272.22 190)) (stroke (width 0) (type default)))
(global_label "DAC_PSAVE_N" (shape passive) (at 272.22 190 0) (effects (font (size 0.9 0.9)) (justify left)))
(wire (pts (xy 300.16 190) (xy 307.78 190)) (stroke (width 0) (type default)))
(global_label "GND" (shape passive) (at 307.78 190 180) (effects (font (size 0.9 0.9)) (justify right)))
(symbol (lib_id "Amiga:R") (at 290 190 0) (unit 1) (in_bom yes) (on_board yes)
(property "Reference" "R44" (id 0) (at 290 183 0) (effects (font (size 1.0 1.0)) ))
(property "Value" "4.7k" (id 1) (at 290 185.8 0) (effects (font (size 1.0 1.0)) ))
(property "Footprint" "Resistor_SMD:R_0603_1608Metric" (id 2) (at 290 185.8 0) (effects (font (size 1.0 1.0)) hide))
(property "Datasheet" "" (id 3) (at 290 185.8 0) (effects (font (size 1.0 1.0)) hide))
(property "MPN" "4.7k" (id 4) (at 290 185.8 0) (effects (font (size 1.0 1.0)) hide))
(property "LCSC" "" (id 5) (at 290 185.8 0) (effects (font (size 1.0 1.0)) hide))
(pin "1")
(pin "2"))
(text "PSAVE_N: FPGA pin 56; LOW before configuration / clock loss." (at 25 246 0) (effects (font (size 1.2 1.2)) (justify left top)))
(sheet_instances (path "" (page "4")))
(symbol_instances
(path "" (reference "U3") (unit 1) (value "ADV7125KSTZ140") (footprint "Package_QFP:LQFP-48_7x7mm_P0.5mm"))
(path "" (reference "U3") (unit 2) (value "ADV7125KSTZ140") (footprint "Package_QFP:LQFP-48_7x7mm_P0.5mm"))
(path "" (reference "C42") (unit 1) (value "100nF") (footprint "Capacitor_SMD:C_0603_1608Metric"))
(path "" (reference "C43") (unit 1) (value "100nF") (footprint "Capacitor_SMD:C_0603_1608Metric"))
(path "" (reference "R10") (unit 1) (value "536R 0.1%") (footprint "Resistor_SMD:R_0603_1608Metric"))
(path "" (reference "R11") (unit 1) (value "75R 0.1%") (footprint "Resistor_SMD:R_0603_1608Metric"))
(path "" (reference "R12") (unit 1) (value "75R 0.1%") (footprint "Resistor_SMD:R_0603_1608Metric"))
(path "" (reference "R13") (unit 1) (value "75R 0.1%") (footprint "Resistor_SMD:R_0603_1608Metric"))
(path "" (reference "C44") (unit 1) (value "100nF") (footprint "Capacitor_SMD:C_0603_1608Metric"))
(path "" (reference "C45") (unit 1) (value "100nF") (footprint "Capacitor_SMD:C_0603_1608Metric"))
(path "" (reference "C46") (unit 1) (value "100nF") (footprint "Capacitor_SMD:C_0603_1608Metric"))
(path "" (reference "C47") (unit 1) (value "10uF") (footprint "Capacitor_SMD:C_0805_2012Metric"))
(path "" (reference "R14") (unit 1) (value "10k") (footprint "Resistor_SMD:R_0603_1608Metric"))
(path "" (reference "R44") (unit 1) (value "4.7k") (footprint "Resistor_SMD:R_0603_1608Metric"))))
